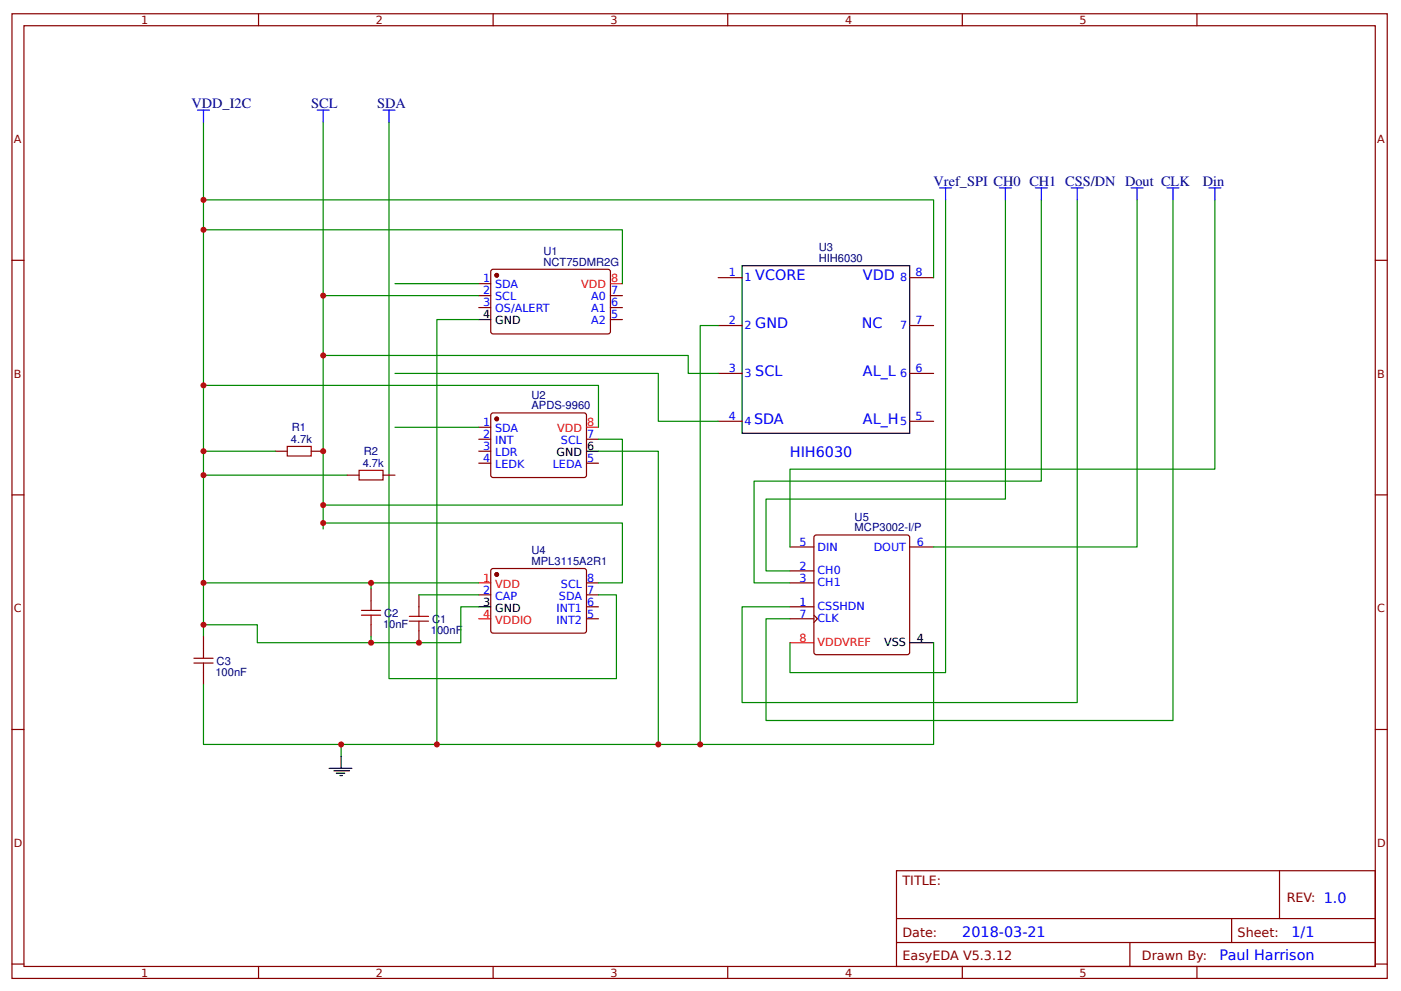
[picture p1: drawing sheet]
<svg xmlns="http://www.w3.org/2000/svg" width="310mm" height="219mm" viewBox="0 0 310 219" stroke-linecap="round" stroke-linejoin="round" font-family="sans-serif">
<g fill="none" stroke="#800" stroke-width=".26">
<path d="M2.6 3h304.1v213.3h-304.1zM5.3 5.7h298.7v208h-298.7zM57.1 3v2.7M109 3v2.7M160.9 3v2.7M212.7 3v2.7M264.6 3v2.7M2.6 57.5h2.7M108.6 59.8l.4-.3 25.7 .1 .2 .5v13.5l-.5 .2-25.7-.1-.2-.4zM304 57.5h2.7M105.8 62.7h2.7M105.8 65.4h2.7"/>
<path d="M105.8 68h2.7M134.9 65.4h2.7M134.9 68h2.7M134.9 70.6h2.7M158.7 61.4h5.3M158.7 72h5.3M201.1 61.4h5.3M201.1 72h5.3M60.9 99.7h2.6M68.8 99.7h2.6M105.8 94.5h2.7M105.8 97.1h2.7"/>
<path d="M105.8 99.7h2.7M108.6 91.5l.4-.2 20.4 .1 .2 .4v13.5l-.5 .3-20.4-.1-.2-.5zM129.6 97.1h2.7M158.7 82.5h5.3M158.7 93.1h5.3M201.1 82.5h5.3M201.1 93.1h5.3M2.6 109.4h2.7M76.7 105h2.7M84.7 105h2.6M105.8 102.4h2.7M129.6 102.4h2.7"/>
<path d="M180.2 118.3h20.4l.4 .2 .1 25.7-.3 .5h-20.4l-.4-.2-.1-25.7zM304 109.4h2.7M82 130.2v2.6M82 138.1v2.7M92.6 131.5v2.6M92.6 139.4v2.7M105.8 131.5h2.7M108.6 125.9l.4-.2h20.4l.2 .5v13.5l-.5 .3-20.4-.1-.2-.5zM129.6 131.5h2.7M129.6 136.8h2.7M129.6 134.1h2.7M129.6 128.9h2.7"/>
<path d="M174.6 136.8h5.3M174.6 134.1h5.3M174.6 128.9h5.3M174.6 120.9h5.3M174.6 126.2h5.3M179.9 136l.8 .8-.8 .8M201.1 120.9h5.3M45 140.8v2.6M45 148.7v2.6M2.6 161.3h2.7M304 161.3h2.7M198.2 192.5h105.8v21.2h-105.8z"/>
<path d="M282.8 192.5v10.6M2.6 213.1h2.7M57.1 213.7v2.6M109 213.7v2.6M160.9 213.7v2.6M198.2 203.1h105.8M198.2 208.4h105.8M212.7 213.7v2.6M249.8 208.4v5.3M264.6 213.7v2.6M272.3 203.1v5.3M304 213.1h2.7"/>
</g>
<g fill="#800" stroke="#800" stroke-width=".26">
<circle cx="109.8" cy="60.9" r=".4"/>
<circle cx="109.8" cy="92.6" r=".4"/>
<circle cx="109.8" cy="127" r=".4"/>
</g>
<path d="M164 58.7h37.1v37.1h-37.1zM105.8 70.6h2.7M129.6 99.7h2.7M105.8 134.1h2.7M201.1 142.1h5.3M72.8 169.9h5M73.8 170.4h3.5M74.3 170.9h1.9M75.1 171.4h.6M75.4 167.2v2.7" fill="none" stroke="#000" stroke-width=".26"/>
<path d="M134.9 62.7h2.7M129.6 94.5h2.7M105.8 128.9h2.7M105.8 136.8h2.7M174.6 142.1h5.3" fill="none" stroke="#f00" stroke-width=".26"/>
<g fill="none" stroke="#080" stroke-width=".26">
<path d="M45 27v113.8M71.4 27v89.9M86 27v123h50.3v-18.5h-4M45 44.2h161.4v17.2M45 50.8h92.6v11.9M209 44.2v104.5h-34.4v-6.6M222.2 44.2v66.1h-52.9v15.9h5.3M230.2 44.2v62.2h-63.5v22.5h7.9M238.1 44.2v111.1h-74.1v-21.2h10.6M251.4 44.2v76.7h-45M259.3 44.2v115.1h-90v-22.5h5.3M268.6 44.2v59.5h-94v17.2"/>
<path d="M71.4 78.6h80.7v3.9h6.6M71.4 65.4h34.4M87.3 62.7h18.5M105.8 70.6h-9.2v94M158.7 72h-3.9v92.6M45 85.2h87.3v9.3M45 99.7h15.9M87.3 82.5h58.2v10.6h13.2M87.3 94.5h18.5M132.3 99.7h13.2v64.9M132.3 97.1h5.3v14.6h-66.2M45 105h31.7"/>
<path d="M71.4 115.6h66.2v13.3h-5.3M45 128.9h60.8M82 128.9v1.3M92.6 131.5h13.2M105.8 134.1h-3.9v8h-45v-4h-11.9M45 151.3v13.3h30.4M82 140.8v1.3M206.4 142.1v22.5h-131v2.6"/>
</g>
<g fill="none" stroke="#a00000" stroke-width=".26">
<path d="M63.5 98.7h5.3v2.1h-5.3zM79.4 104h5.3v2.1h-5.3zM79.9 136h4.2M79.9 134.9h4.2M82 132.8v2.1M82 136v2.1M90.5 137.3h4.2M90.5 136.3h4.2M92.6 134.1v2.2M92.6 137.3v2.1M42.9 146.6h4.2M42.9 145.5h4.2"/>
<path d="M45 143.4v2.1M45 146.6v2.1"/>
</g>
<g fill="none" stroke="#00f" stroke-width=".26">
<path d="M43.7 24.3h2.6M45 24.3v2.7M70.1 24.3h2.7M71.4 24.3v2.7M84.7 24.3h2.6M86 24.3v2.7M207.7 41.5h2.6M209 41.5v2.7M220.9 41.5h2.7M222.2 41.5v2.7M228.9 41.5h2.6M230.2 41.5v2.7"/>
<path d="M236.8 41.5h2.6M238.1 41.5v2.7M250 41.5h2.7M251.4 41.5v2.7M258 41.5h2.6M259.3 41.5v2.7M267.2 41.5h2.7M268.6 41.5v2.7"/>
</g>
<g fill="#c00">
<circle cx="96.6" cy="164.6" r=".66"/>
<circle cx="82" cy="128.9" r=".66"/>
<circle cx="145.5" cy="164.6" r=".66"/>
<circle cx="154.8" cy="164.6" r=".66"/>
<circle cx="45" cy="105" r=".66"/>
<circle cx="45" cy="99.7" r=".66"/>
<circle cx="45" cy="128.9" r=".66"/>
<circle cx="45" cy="85.2" r=".66"/>
<circle cx="45" cy="50.8" r=".66"/>
<circle cx="45" cy="44.2" r=".66"/>
<circle cx="45" cy="138.1" r=".66"/>
<circle cx="92.6" cy="142.1" r=".66"/>
<circle cx="82" cy="142.1" r=".66"/>
<circle cx="75.4" cy="164.6" r=".66"/>
<circle cx="71.4" cy="99.7" r=".66"/>
<circle cx="71.4" cy="111.7" r=".66"/>
<circle cx="71.4" cy="115.6" r=".66"/>
<circle cx="71.4" cy="78.6" r=".66"/>
<circle cx="71.4" cy="65.4" r=".66"/>
</g>
<g font-size="3.2" fill="#000080">
<text x="42.3" y="23.8">VDD_I2C</text>
<text x="68.8" y="23.8">SCL</text>
<text x="83.3" y="23.8">SDA</text>
<text x="206.4" y="41">Vref_SPI CH0 CH1 CSS/DN Dout CLK</text>
<text x="265.9" y="41">Din</text>
</g>
<g font-size="3.2" fill="#00f">
<text x="167" y="61.9">VCORE</text>
<text x="190.8" y="61.9">VDD</text>
<text x="167" y="72.5">GND</text>
<text x="190.5" y="72.5">NC</text>
<text x="167" y="83.1">SCL</text>
<text x="190.8" y="83.1">AL_L</text>
<text x="166.7" y="93.7">SDA</text>
<text x="190.8" y="93.7">AL_H</text>
<text x="174.6" y="101.1">HIH6030</text>
<text x="212.7" y="207">2018-03-21</text>
<text x="285.5" y="207">1/1</text>
<text x="269.6" y="212.3">Paul Harrison</text>
</g>
<g font-size="2.8" fill="#800">
<text x="199.5" y="195.7">TITLE:</text>
<text x="284.4" y="199.4">REV: 1.0</text>
<text x="199.5" y="207">Date:</text>
<text x="273.6" y="207">Sheet:</text>
<text x="199.5" y="212.3">EasyEDA V5.3.12</text>
<text x="252.4" y="212.3">Drawn By:</text>
</g>
<g font-size="2.5" fill="#800">
<text x="31.2" y="5.3">1</text>
<text x="83.1" y="5.3">2</text>
<text x="134.9" y="5.3">3</text>
<text x="186.8" y="5.3">4</text>
<text x="238.7" y="5.3">5</text>
<text x="3" y="31.6">A</text>
<text x="304.4" y="31.6">A</text>
<text x="3" y="83.5">B</text>
<text x="304.4" y="83.5">B</text>
<text x="3" y="135.3">C</text>
<text x="304.4" y="135.3">C</text>
<text x="3" y="187.2">D</text>
<text x="304.4" y="187.2">D</text>
<text x="31.2" y="215.9">1</text>
<text x="83.1" y="215.9">2</text>
<text x="134.9" y="215.9">3</text>
<text x="186.8" y="215.9">4</text>
<text x="238.7" y="215.9">5</text>
</g>
<g font-size="2.5" fill="#000080">
<text x="120.1" y="58.7">NCT75DMR2G</text>
<text x="120.1" y="56.4">U1</text>
<text x="181" y="57.9">HIH6030</text>
<text x="181" y="55.6">U3</text>
<text x="117.5" y="88.1">U2</text>
<text x="64.5" y="95.3">R1</text>
<text x="117.5" y="90.5">APDS-9960</text>
<text x="64.3" y="97.9">4.7k</text>
<text x="80.4" y="100.6">R2</text>
<text x="80.2" y="103.2">4.7k</text>
<text x="188.9" y="117.5">MCP3002-I/P</text>
<text x="188.9" y="115.1">U5</text>
<text x="117.5" y="124.9">MPL3115A2R1</text>
<text x="117.5" y="122.5">U4</text>
<text x="84.9" y="136.4">C2</text>
<text x="95.5" y="137.7">C1</text>
<text x="84.7" y="138.8">10nF</text>
<text x="95.2" y="140.1">100nF</text>
<text x="47.6" y="149.4">100nF</text>
<text x="47.9" y="147">C3</text>
</g>
<g font-size="2.5" fill="#00f">
<text x="106.8" y="62.4">1</text>
<text x="106.8" y="65.1">2</text>
<text x="109.5" y="63.8">SDA</text>
<text x="135.1" y="65.1">7</text>
<text x="161.1" y="61.1">1</text>
<text x="164.6" y="62.2">1</text>
<text x="199" y="62.2">8</text>
<text x="202.4" y="61.1">8</text>
<text x="106.8" y="67.7">3</text>
<text x="109.5" y="66.4">SCL</text>
<text x="109.5" y="69.1">OS/ALERT</text>
<text x="130.7" y="71.7">A2</text>
<text x="130.7" y="69.1">A1</text>
<text x="130.7" y="66.4">A0</text>
<text x="135.1" y="70.4">5</text>
<text x="135.1" y="67.7">6</text>
<text x="161.1" y="71.7">2</text>
<text x="202.4" y="71.7">7</text>
<text x="164.6" y="72.8">2</text>
<text x="199" y="72.8">7</text>
<text x="161.1" y="82.3">3</text>
<text x="164.6" y="83.3">3</text>
<text x="199" y="83.3">6</text>
<text x="202.4" y="82.3">6</text>
<text x="106.8" y="94.2">1</text>
<text x="109.5" y="95.5">SDA</text>
<text x="161.1" y="92.9">4</text>
<text x="164.6" y="93.9">4</text>
<text x="199" y="93.9">5</text>
<text x="202.4" y="92.9">5</text>
<text x="106.8" y="96.8">2</text>
<text x="106.8" y="99.5">3</text>
<text x="109.5" y="98.2">INT</text>
<text x="109.5" y="100.8">LDR</text>
<text x="124" y="98.2">SCL</text>
<text x="129.8" y="96.8">7</text>
<text x="106.8" y="102.1">4</text>
<text x="109.5" y="103.5">LEDK</text>
<text x="122.2" y="103.5">LEDA</text>
<text x="129.8" y="102.1">5</text>
<text x="176.8" y="120.6">5</text>
<text x="176.8" y="125.9">2</text>
<text x="180.7" y="121.7">DIN</text>
<text x="193.1" y="121.7">DOUT</text>
<text x="202.7" y="120.6">6</text>
<text x="106.8" y="131.2">2</text>
<text x="124" y="129.9">SCL</text>
<text x="129.8" y="128.6">8</text>
<text x="129.8" y="131.2">7</text>
<text x="176.8" y="128.6">3</text>
<text x="180.7" y="127">CH0</text>
<text x="180.7" y="129.6">CH1</text>
<text x="109.5" y="132.6">CAP</text>
<text x="123" y="137.8">INT2</text>
<text x="123" y="135.2">INT1</text>
<text x="123.6" y="132.6">SDA</text>
<text x="129.8" y="136.5">5</text>
<text x="129.8" y="133.9">6</text>
<text x="176.8" y="133.9">1</text>
<text x="176.8" y="136.5">7</text>
<text x="180.7" y="134.9">CSSHDN</text>
<text x="180.7" y="137.6">CLK</text>
</g>
<g font-size="2.5" fill="#f00">
<text x="128.5" y="63.8">VDD</text>
<text x="135.1" y="62.4">8</text>
<text x="123.2" y="95.5">VDD</text>
<text x="129.8" y="94.2">8</text>
<text x="106.8" y="128.6">1</text>
<text x="109.5" y="129.9">VDD</text>
<text x="106.8" y="136.5">4</text>
<text x="109.5" y="137.8">VDDIO</text>
<text x="176.8" y="141.8">8</text>
<text x="180.7" y="142.9">VDDVREF</text>
</g>
<g font-size="2.5">
<text x="106.8" y="70.4">4</text>
<text x="109.5" y="71.7">GND</text>
<text x="123" y="100.8">GND</text>
<text x="129.8" y="99.5">6</text>
<text x="106.8" y="133.9">3</text>
<text x="109.5" y="135.2">GND</text>
<text x="195.5" y="142.9">VSS</text>
<text x="202.7" y="141.8">4</text>
</g>
</svg>
